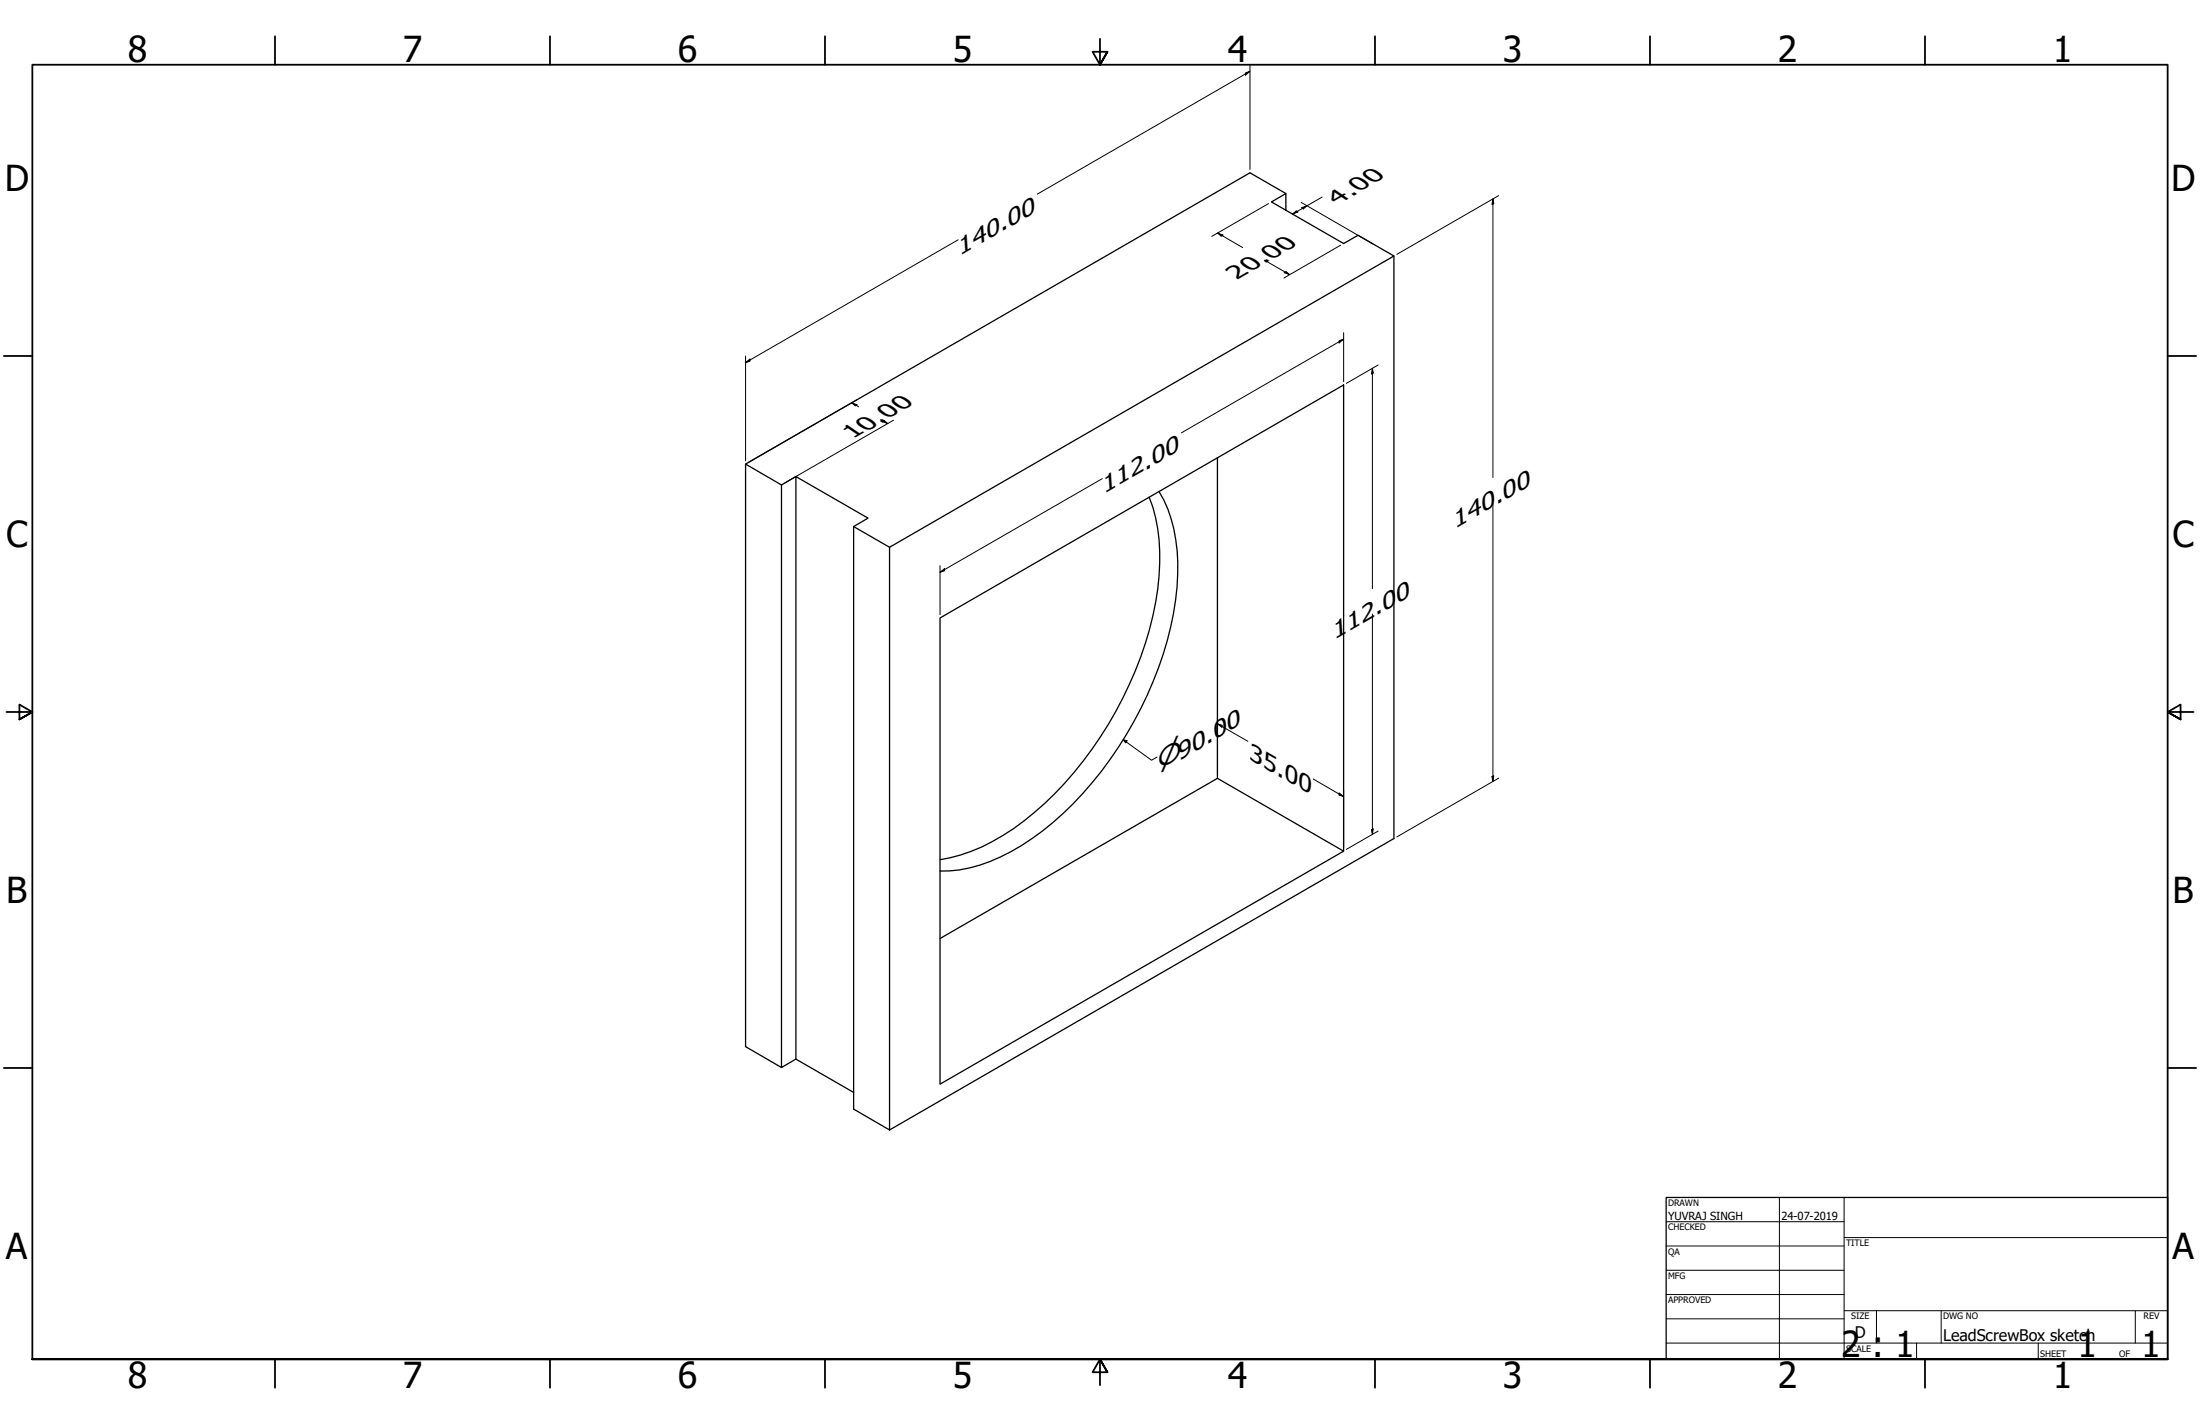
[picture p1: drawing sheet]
<svg xmlns="http://www.w3.org/2000/svg" width="864mm" height="559mm" viewBox="0 0 864 559" stroke-linecap="round" stroke-linejoin="round" font-family="sans-serif">
<!-- layer: Visible (ANSI) -->
<path d="M504.8 75.9l-14.1-8.1-198 114.3v228.6l14.1 8.2M504.8 82.5v-6.6l-5.7 3.3 28.3 16.4 5.7-3.3 14.1 8.2v228.6l-198 114.3M547.2 100.5l-198 114.3M477.9 179.6v125.8l-108.9 62.9M292.7 182.1l14.1 8.2M312.4 187v228.6l-5.6 3.3v-228.6l5.6-3.3 28.3 16.3-5.6 3.3v228.6l14.1 8.2M451.1 195.1a71.3 71.3 0 0 1 3.4 36 146.2 146.2 0 0 1-52.6 91.1 71.7 71.7 0 0 1-32.9 15.2M455 192.9a57.7 57.7 0 0 1 7.3 32.7 134.7 134.7 0 0 1-23.2 67.5 124.4 124.4 0 0 1-42.2 41.1 56.2 56.2 0 0 1-27.9 7.6M335.1 206.6l14.1 8.2v228.6M369 242.5l158.4-91.4v182.9l-158.4 91.4zM477.9 305.4l49.5 28.6M312.4 415.6l22.7 13.1" fill="none" stroke="#000" stroke-width=".51"/>
<!-- layer: Border (ANSI) -->
<g fill="none" stroke="#000" stroke-width=".7">
<path d="M107.9 14.2v11.2M215.9 14.2v11.2M323.8 14.2v11.2M431.8 15.2v10.2l-2.9-5.1h5.8l-2.9 5.1 2.9-5.1M539.8 14.2v11.2M647.7 14.2v11.2M755.6 14.2v11.2M1.5 139.7h11.2M850.9 139.7h11.2M2.5 279.4h10.2l-5.1-2.9v5.8l5.1-2.9-5.1 2.9M861.1 279.4h-10.2l5.1-2.9v5.8l-5.1-2.9 5.1 2.9M1.5 419.1h11.2"/>
<path d="M850.9 419.1h11.2M12.7 533.4v-508h838.2v508h-838.2h838.2M107.9 533.4v11.2M215.9 533.4v11.2M323.8 533.4v11.2M434.7 538.5l-2.9-5.1 2.9 5.1h-5.8l2.9-5.1v10.2M539.8 533.4v11.2M647.7 533.4v11.2M755.6 533.4v11.2"/>
</g>
<!-- layer: Title (ANSI) -->
<g fill="none" stroke="#000" stroke-width=".39">
<path d="M654 479.4h69.9M698.5 469.9v63.5M723.9 469.9v63.5M654 488.9h69.9M654 498.5h69.9M723.9 485.6h127M654 508h69.9M654 517.5h69.9M723.9 514.3h127M736.6 514.3v12.7M762 514.3v12.7M838.2 514.3v12.7"/>
<path d="M654 527h196.9M752.3 527v6.4M800.1 527v6.4"/>
</g>
<path d="M654 469.9h196.9v63.5h-196.9z" fill="none" stroke="#000" stroke-width=".51"/>
<!-- layer: Dimension (ANSI) -->
<g fill="none" stroke="#000" stroke-width=".39">
<path d="M488.9 28.6l1.8-.6-1.8 1.5zM490.7 28l-83.5 48.2M490.7 25.4v41.1M498 79.9l-22.3 12.9M510.8 79.4l28.2 16.4M519 77.3l-11.6 6.7M586 78l.4 1.9-.7 .4zM586 78v109.4M588.3 76.8l-40 23M376.1 94.1l-83.4 48.2M478 91.4l2.1 .9-.7 .4zM478 91.4l9.8 5.8"/>
<path d="M507.4 84l1.4-1.2 .7 .4zM510.9 81.5l2.1-.7-1.4 1.2zM526.3 96.2l-22.3 12.9M496.4 102.1l9.8 5.7M504.1 107l.7-.4 1.4 1.2zM292.7 139.7v41.1M525.7 133.7l1.7-.6-1.7 1.5zM527.4 133.1l-63.7 36.8M527.4 130.6v19.2M292.7 142.3l1.7-1.4v.8zM334.3 158.1l2.1 .8-.7 .4zM334.3 158.1l2.8 1.5"/>
<path d="M336.5 156.8l-42.7 24.7M538.7 144.5l.4 1.9-.7 .4zM538.7 144.5v86.5M541 143.3l-12.5 7.1M345.7 164.6l2.8 1.6M346.3 165.4l.7-.4 1.5 1.2zM350.7 164.9l-42.8 24.7M432.7 187.8l-63.7 36.8M586 197.3v109.3M369 224.6l1.8-1.5v.9zM369 222v19.2M538.7 241v86.5"/>
<path d="M440.9 290.3l1.5 .4-.6 .8zM440.9 290.3l11.2 8 2.1-1.2M477.9 284l1.8 .6v.8zM477.9 284l11.9 6.9M477.9 281.4v22.7M515.5 305.7l11.9 6.9M525.7 311.1l1.7 1.5-1.7-.6zM527.4 310v22.7M585.7 304.8l.7-.4-.4 2.2zM588.3 305.4l-40 23M538.4 325.6l.7-.4-.4 2.3zM541 326.1l-12.5 7.2"/>
</g>
<g fill="#000">
<path d="M488.9 28.6l1.8-.6-1.8 1.5z" fill-rule="evenodd"/>
<path d="M586 78l.4 1.9-.7 .4z" fill-rule="evenodd"/>
<path d="M478 91.4l2.1 .9-.7 .4z" fill-rule="evenodd"/>
<path d="M507.4 84l1.4-1.2 .7 .4z" fill-rule="evenodd"/>
<path d="M510.9 81.5l2.1-.7-1.4 1.2z" fill-rule="evenodd"/>
<path d="M504.1 107l.7-.4 1.4 1.2z" fill-rule="evenodd"/>
<path d="M525.7 133.7l1.7-.6-1.7 1.5z" fill-rule="evenodd"/>
<path d="M292.7 142.3l1.7-1.4v.8z" fill-rule="evenodd"/>
<path d="M334.3 158.1l2.1 .8-.7 .4z" fill-rule="evenodd"/>
<path d="M538.7 144.5l.4 1.9-.7 .4z" fill-rule="evenodd"/>
<path d="M346.3 165.4l.7-.4 1.5 1.2z" fill-rule="evenodd"/>
<path d="M369 224.6l1.8-1.5v.9z" fill-rule="evenodd"/>
<path d="M440.9 290.3l1.5 .4-.6 .8z" fill-rule="evenodd"/>
<path d="M477.9 284l1.8 .6v.8z" fill-rule="evenodd"/>
<path d="M525.7 311.1l1.7 1.5-1.7-.6z" fill-rule="evenodd"/>
<path d="M585.7 304.8l.7-.4-.4 2.2z" fill-rule="evenodd"/>
<path d="M538.4 325.6l.7-.4-.4 2.3z" fill-rule="evenodd"/>
</g>
<g font-size="14">
<text x="50.2" y="24.4">8</text>
<text x="158.1" y="24.4">7</text>
<text x="266.1" y="24.4">6</text>
<text x="374" y="24.4">5</text>
<text x="482" y="24.4">4</text>
<text x="589.9" y="24.4">3</text>
<text x="697.9" y="24.4">2</text>
<text x="805.8" y="24.4">1</text>
<text x="1.8" y="74.9">D</text>
<text x="852.2" y="74.9">D</text>
<text x="2.4" y="214.6">C</text>
<text x="852.8" y="214.6">C</text>
<text x="2.5" y="354.3">B</text>
<text x="852.9" y="354.3">B</text>
<text x="2.3" y="494">A</text>
<text x="852.7" y="494">A</text>
<text x="722.7" y="532.6">2 : 1</text>
<text x="815.5" y="532.6">1</text>
<text x="840.5" y="532.6">1</text>
<text x="50.2" y="544.6">8</text>
<text x="158.1" y="544.6">7</text>
<text x="266.1" y="544.6">6</text>
<text x="374" y="544.6">5</text>
<text x="482" y="544.6">4</text>
<text x="589.9" y="544.6">3</text>
<text x="697.9" y="544.6">2</text>
<text x="805.8" y="544.6">1</text>
</g>
<text font-size="9.8" x="454.7" y="302.1" transform="rotate(-30 454.7 302.1)">⌀90.00</text>
<g font-size="9.1">
<text x="376.7" y="100.3" transform="rotate(-30 376.7 100.3)">140.00</text>
<text x="433.3" y="194" transform="rotate(-30 433.3 194)">112.00</text>
<text x="571.1" y="207.5" transform="rotate(-30 571.1 207.5)">140.00</text>
<text x="523.7" y="251.2" transform="rotate(-30 523.7 251.2)">112.00</text>
</g>
<g font-size="9">
<text x="525.2" y="80.3" transform="rotate(-30 525.2 80.3)">4.00</text>
<text x="485.5" y="110" transform="rotate(-30 485.5 110)">20.00</text>
<text x="334.8" y="172.5" transform="rotate(-30 334.8 172.5)">10.00</text>
<text x="490.3" y="297.8" transform="rotate(30 490.3 297.8)">35.00</text>
</g>
<g font-size="6.3">
<text x="728.1" y="524.9">D</text>
<text x="762.8" y="526.2">LeadScrewBox sketch</text>
</g>
<g font-size="4.4">
<text x="654.8" y="478.6">YUVRAJ SINGH</text>
<text x="699.3" y="478.6">24-07-2019</text>
</g>
<g font-size="3.5">
<text x="654.8" y="473.2">DRAWN</text>
<text x="654.8" y="482.8">CHECKED</text>
<text x="724.7" y="488.9">TITLE</text>
<text x="654.8" y="492.3">QA</text>
<text x="654.8" y="501.8">MFG</text>
<text x="654.8" y="511.4">APPROVED</text>
<text x="726.7" y="517.7">SIZE</text>
<text x="762.8" y="517.7">DWG NO</text>
<text x="841.4" y="517.7">REV</text>
<text x="724.7" y="530.4">SCALE</text>
<text x="800.9" y="532.6">SHEET</text>
<text x="831.8" y="532.6">OF</text>
</g>
</svg>
